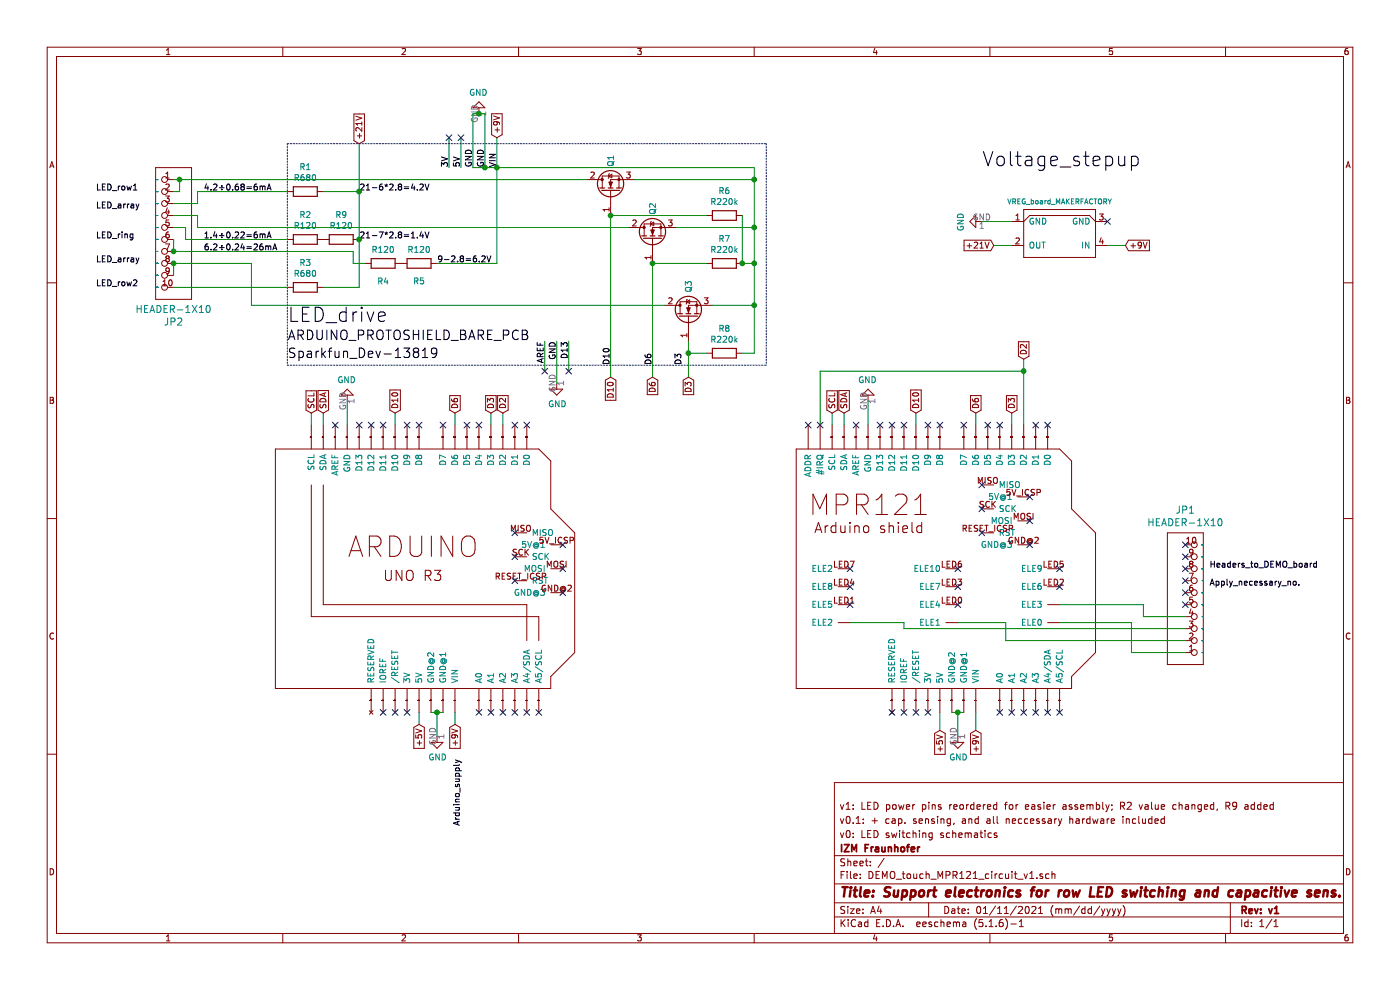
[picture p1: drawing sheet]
EESchema Schematic File Version 4
EELAYER 30 0
EELAYER END
$Descr A4 11693 8268
encoding utf-8
Sheet 1 1
Title "Support electronics for row LED switching and capacitive sens."
Date "01/11/2021 (mm/dd/yyyy)"
Rev "v1"
Comp "IZM Fraunhofer"
Comment1 "v0: LED switching schematics"
Comment2 "v0.1: + cap. sensing, and all neccessary hardware included"
Comment3 "v1: LED power pins reordered for easier assembly; R2 value changed, R9 added"
Comment4 ""
$EndDescr
Text GLabel 3000 1200 1    50   Input ~ 0
+21V
$Comp
L Device:R R1
U 1 1
P 2550 1600
F 0 "R1" V 2343 1600 50  0000 C CNN
F 1 "R680" V 2434 1600 50  0000 C CNN
F 2 "lead wire" V 2480 1600 50  0001 C CNN
F 3 "~" H 2550 1600 50  0001 C CNN
	1    2550 1600
	0    1    1    0   
$EndComp
$Comp
L Device:R R2
U 1 1
P 2550 2000
F 0 "R2" V 2343 2000 50  0000 C CNN
F 1 "R120" V 2434 2000 50  0000 C CNN
F 2 "lead wire" V 2480 2000 50  0001 C CNN
F 3 "~" H 2550 2000 50  0001 C CNN
	1    2550 2000
	0    1    1    0   
$EndComp
$Comp
L Device:R R3
U 1 1
P 2550 2400
F 0 "R3" V 2343 2400 50  0000 C CNN
F 1 "R680" V 2434 2400 50  0000 C CNN
F 2 "lead wire" V 2480 2400 50  0001 C CNN
F 3 "~" H 2550 2400 50  0001 C CNN
	1    2550 2400
	0    1    1    0   
$EndComp
$Comp
L Transistor_FET:IPP060N06N Q3
U 1 1
P 5750 2650
F 0 "Q3" H 5954 2650 50  0000 L CNN
F 1 "IPP060N06N" H 5955 2605 50  0001 L CNN
F 2 "Package_TO_SOT_THT:TO-220-3_Vertical" H 6000 2575 50  0001 L CIN
F 3 "https://www.infineon.com/dgdl/Infineon-IPP060N06N-DS-v02_02-en.pdf?fileId=db3a30433727a44301372c06d9d7498a" H 5750 2650 50  0001 L CNN
	1    5750 2650
	0    -1   -1   0   
$EndComp
Connection ~ 6300 1900
Text GLabel 5100 3150 3    50   Input ~ 0
D10
$Comp
L Device:R R6
U 1 1
P 6050 1800
F 0 "R6" V 5843 1800 50  0000 C CNN
F 1 "R220k" V 5934 1800 50  0000 C CNN
F 2 "lead wire" V 5980 1800 50  0001 C CNN
F 3 "~" H 6050 1800 50  0001 C CNN
	1    6050 1800
	0    1    1    0   
$EndComp
$Comp
L Device:R R7
U 1 1
P 6050 2200
F 0 "R7" V 5843 2200 50  0000 C CNN
F 1 "R220k" V 5934 2200 50  0000 C CNN
F 2 "lead wire" V 5980 2200 50  0001 C CNN
F 3 "~" H 6050 2200 50  0001 C CNN
	1    6050 2200
	0    1    1    0   
$EndComp
$Comp
L Device:R R8
U 1 1
P 6050 2950
F 0 "R8" V 5843 2950 50  0000 C CNN
F 1 "R220k" V 5934 2950 50  0000 C CNN
F 2 "lead wire" V 5980 2950 50  0001 C CNN
F 3 "~" H 6050 2950 50  0001 C CNN
	1    6050 2950
	0    1    1    0   
$EndComp
Wire Wire Line
	6200 2950 6300 2950
Wire Wire Line
	5750 2950 5900 2950
Text GLabel 5750 3150 3    50   Input ~ 0
D3
Wire Wire Line
	6300 1500 6300 1900
Wire Wire Line
	6200 1800 6200 2200
Wire Wire Line
	6200 2200 6300 2200
Wire Wire Line
	6300 2200 6300 2550
Connection ~ 6200 2200
Text Label 1700 2100 0    50   ~ 0
6.2÷0.24=26mA
Wire Wire Line
	1450 2400 2400 2400
Wire Wire Line
	1450 1600 1500 1600
Text Label 1700 1600 0    50   ~ 0
4.2÷0.68=6mA
Text Label 3000 1600 0    50   ~ 0
21-6*2.8=4.2V
Text Label 1700 2000 0    50   ~ 0
1.4÷0.22=6mA
Wire Wire Line
	3000 1200 3000 1600
Wire Wire Line
	3000 1600 3000 2000
Connection ~ 3000 2000
Wire Wire Line
	3000 2000 3000 2400
Wire Wire Line
	1450 1500 1500 1500
Wire Wire Line
	1450 1700 1650 1700
Text Label 3000 2000 0    50   ~ 0
21-7*2.8=1.4V
$Comp
L Device:R R4
U 1 1
P 3200 2200
F 0 "R4" V 3348 2200 50  0000 C CNN
F 1 "R120" V 3084 2200 50  0000 C CNN
F 2 "lead wire" V 3130 2200 50  0001 C CNN
F 3 "~" H 3200 2200 50  0001 C CNN
	1    3200 2200
	0    1    1    0   
$EndComp
$Comp
L Device:R R5
U 1 1
P 3500 2200
F 0 "R5" V 3647 2200 50  0000 C CNN
F 1 "R120" V 3384 2200 50  0000 C CNN
F 2 "lead wire" V 3430 2200 50  0001 C CNN
F 3 "~" H 3500 2200 50  0001 C CNN
	1    3500 2200
	0    1    1    0   
$EndComp
Wire Wire Line
	6300 2200 6300 1900
Connection ~ 6300 2200
Text Label 10100 4750 0    50   ~ 0
Headers_to_DEMO_board
$Comp
L Adafruit_MPR121_Capacitive_Touch_Shield-eagle-import:HEADER-1X10 JP1
U 1 1
P 10000 5050
F 0 "JP1" H 9900 4264 59  0000 C CNN
F 1 "HEADER-1X10" H 9900 4369 59  0000 C CNN
F 2 "" H 10000 5050 118 0001 C CNN
F 3 "~" H 10000 5050 118 0001 C CNN
	1    10000 5050
	1    0    0    1   
$EndComp
$Comp
L Adafruit_MPR121_Capacitive_Touch_Shield-eagle-import:ARDUINO_R3_ICSP U1
U 1 1
P 2300 5750
F 0 "U1" H 2350 5800 118 0001 C CNN
F 1 "ARDUINO_R3_ICSP" H 2300 5750 118 0001 C CNN
F 2 "" H 2300 5750 118 0001 C CNN
F 3 "https://store.arduino.cc/arduino-uno-rev3" H 2300 5750 118 0001 C CNN
	1    2300 5750
	1    0    0    -1  
$EndComp
Text Label 2400 2700 0    118  ~ 0
LED_drive
Text GLabel 4150 1150 1    50   Input ~ 0
+9V
Text GLabel 3800 6050 3    50   Input ~ 0
+9V
Text Label 3850 6900 1    50   ~ 0
Arduino_supply
Text GLabel 3500 6050 3    50   Input ~ 0
+5V
$Comp
L Adafruit_MPR121_Capacitive_Touch_Shield-eagle-import:MPR121_Arduino_shield U2
U 1 1
P 6650 5750
F 0 "U2" H 6700 5800 118 0001 C CNN
F 1 "MPR121_Arduino_shield" H 7900 5900 118 0001 C CNN
F 2 "" H 6650 5750 118 0001 C CNN
F 3 "https://www.adafruit.com/product/2024" H 6650 5750 118 0001 C CNN
	1    6650 5750
	1    0    0    -1  
$EndComp
Wire Wire Line
	8850 5200 9450 5200
Wire Wire Line
	9450 5200 9450 5450
Wire Wire Line
	9450 5450 9900 5450
Wire Wire Line
	8000 5200 8400 5200
Wire Wire Line
	8400 5200 8400 5350
Wire Wire Line
	8400 5350 9900 5350
Wire Wire Line
	7550 5200 7550 5250
Wire Wire Line
	7550 5250 9900 5250
Wire Wire Line
	7100 5200 7550 5200
Wire Wire Line
	8850 5050 9550 5050
Wire Wire Line
	9550 5050 9550 5150
Wire Wire Line
	9550 5150 9900 5150
Text GLabel 8150 6100 3    50   Input ~ 0
+9V
Text GLabel 7850 6100 3    50   Input ~ 0
+5V
$Comp
L power:GND #PWR0101
U 1 1
P 8000 6150
F 0 "#PWR0101" H 8000 5900 50  0001 C CNN
F 1 "GND" H 8005 5977 50  0000 C CNN
F 2 "" H 8000 6150 50  0001 C CNN
F 3 "" H 8000 6150 50  0001 C CNN
	1    8000 6150
	1    0    0    -1  
$EndComp
Wire Wire Line
	7950 5950 8000 5950
Wire Wire Line
	8000 5950 8000 6150
Text GLabel 2600 3450 1    50   Input ~ 0
SCL
Text GLabel 2700 3450 1    50   Input ~ 0
SDA
Text GLabel 6950 3450 1    50   Input ~ 0
SCL
Text GLabel 7050 3450 1    50   Input ~ 0
SDA
$Comp
L power:GND #PWR0102
U 1 1
P 2900 3350
F 0 "#PWR0102" H 2900 3100 50  0001 C CNN
F 1 "GND" H 2905 3177 50  0000 C CNN
F 2 "" H 2900 3350 50  0001 C CNN
F 3 "" H 2900 3350 50  0001 C CNN
	1    2900 3350
	-1   0    0    1   
$EndComp
$Comp
L power:GND #PWR0103
U 1 1
P 7250 3350
F 0 "#PWR0103" H 7250 3100 50  0001 C CNN
F 1 "GND" H 7255 3177 50  0000 C CNN
F 2 "" H 7250 3350 50  0001 C CNN
F 3 "" H 7250 3350 50  0001 C CNN
	1    7250 3350
	-1   0    0    1   
$EndComp
Text GLabel 8450 3450 1    50   Input ~ 0
D3
Text GLabel 4100 3450 1    50   Input ~ 0
D3
Text GLabel 8150 3450 1    50   Input ~ 0
D6
Text GLabel 3800 3450 1    50   Input ~ 0
D6
Text GLabel 7650 3450 1    50   Input ~ 0
D10
Text GLabel 3300 3450 1    50   Input ~ 0
D10
$Comp
L power:GND #PWR0104
U 1 1
P 3650 6150
F 0 "#PWR0104" H 3650 5900 50  0001 C CNN
F 1 "GND" H 3655 5977 50  0000 C CNN
F 2 "" H 3650 6150 50  0001 C CNN
F 3 "" H 3650 6150 50  0001 C CNN
	1    3650 6150
	1    0    0    -1  
$EndComp
Wire Wire Line
	3650 5950 3650 6150
Wire Wire Line
	3600 5950 3650 5950
$Comp
L Adafruit_MPR121_Capacitive_Touch_Shield-eagle-import:VREG_board_MAKERFACTORY U4
U 1 1
P 8850 1950
F 0 "U4" H 8850 2297 42  0001 C CNN
F 1 "VREG_board_MAKERFACTORY" H 8850 2218 42  0000 C CNN
F 2 "" H 8850 1950 118 0001 C CNN
F 3 "https://asset.conrad.com/media10/add/160267/c1/-/gl/002134132ML00/mode-demploi-2134132-makerfactory-mf-6402396-1-pcs.pdf" H 8850 1950 118 0001 C CNN
	1    8850 1950
	1    0    0    -1  
$EndComp
$Comp
L power:GND #PWR0105
U 1 1
P 8200 1850
F 0 "#PWR0105" H 8200 1600 50  0001 C CNN
F 1 "GND" H 8205 1677 50  0000 C CNN
F 2 "" H 8200 1850 50  0001 C CNN
F 3 "" H 8200 1850 50  0001 C CNN
	1    8200 1850
	0    1    1    0   
$EndComp
Text GLabel 8300 2050 0    50   Input ~ 0
+21V
Text GLabel 9400 2050 2    50   Input ~ 0
+9V
Text Label 8200 1400 0    118  ~ 0
Voltage_stepup
Wire Notes Line
	2400 3050 6400 3050
Wire Wire Line
	5750 3150 5750 2950
Wire Wire Line
	5300 1500 6300 1500
$Comp
L Transistor_FET:IPP060N06N Q1
U 1 1
P 5100 1600
F 0 "Q1" H 5304 1600 50  0000 L CNN
F 1 "IPP060N06N" H 5305 1555 50  0001 L CNN
F 2 "Package_TO_SOT_THT:TO-220-3_Vertical" H 5350 1525 50  0001 L CIN
F 3 "https://www.infineon.com/dgdl/Infineon-IPP060N06N-DS-v02_02-en.pdf?fileId=db3a30433727a44301372c06d9d7498a" H 5100 1600 50  0001 L CNN
	1    5100 1600
	0    -1   -1   0   
$EndComp
Text GLabel 5450 3150 3    50   Input ~ 0
D6
Wire Wire Line
	5100 1800 5100 3150
Connection ~ 5100 1800
Wire Notes Line
	2400 1200 2400 3050
Wire Notes Line
	6400 1200 6400 3050
Text Label 5450 3050 1    50   ~ 0
D6
Text Label 5100 3050 1    50   ~ 0
D10
Text Label 5700 3050 1    50   ~ 0
D3
Text Label 3950 1400 1    50   ~ 0
GND
Text Label 3850 1400 1    50   ~ 0
5V
Wire Wire Line
	3850 1400 3850 1150
Text Label 3750 1400 1    50   ~ 0
3V
Wire Wire Line
	3750 1400 3750 1150
Text Label 4550 2850 3    50   ~ 0
AREF
Wire Wire Line
	4550 2850 4550 3100
Text Label 4650 2850 3    50   ~ 0
GND
Text Label 4750 2850 3    50   ~ 0
D13
Wire Wire Line
	4750 2850 4750 3100
Text Label 4050 1400 1    50   ~ 0
GND
Wire Notes Line
	2400 1200 6400 1200
$Comp
L power:GND #PWR0106
U 1 1
P 4000 950
F 0 "#PWR0106" H 4000 700 50  0001 C CNN
F 1 "GND" H 4005 777 50  0000 C CNN
F 2 "" H 4000 950 50  0001 C CNN
F 3 "" H 4000 950 50  0001 C CNN
	1    4000 950 
	-1   0    0    1   
$EndComp
Wire Wire Line
	3950 950  4000 950 
Wire Wire Line
	3950 950  3950 1400
Wire Wire Line
	4000 950  4050 950 
Connection ~ 4000 950 
$Comp
L power:GND #PWR0107
U 1 1
P 4650 3200
F 0 "#PWR0107" H 4650 2950 50  0001 C CNN
F 1 "GND" H 4655 3027 50  0000 C CNN
F 2 "" H 4650 3200 50  0001 C CNN
F 3 "" H 4650 3200 50  0001 C CNN
	1    4650 3200
	1    0    0    -1  
$EndComp
Wire Wire Line
	4650 2850 4650 3200
Wire Wire Line
	3950 1400 4050 1400
Text Label 2400 2850 0    79   ~ 0
ARDUINO_PROTOSHIELD_BARE_PCB
Text Label 2400 3000 0    79   ~ 0
Sparkfun_Dev-13819
Wire Wire Line
	8200 1850 8450 1850
Wire Wire Line
	8300 2050 8450 2050
Wire Wire Line
	9250 2050 9400 2050
Wire Wire Line
	6950 3450 6950 3550
Wire Wire Line
	7050 3450 7050 3550
Wire Wire Line
	7250 3350 7250 3550
Wire Wire Line
	7650 3450 7650 3550
Wire Wire Line
	8150 3450 8150 3550
Wire Wire Line
	8450 3450 8450 3550
Wire Wire Line
	8150 5950 8150 6100
Wire Wire Line
	7850 6100 7850 5950
Connection ~ 8000 5950
Wire Wire Line
	8000 5950 8050 5950
Connection ~ 3650 5950
Wire Wire Line
	3650 5950 3700 5950
Wire Wire Line
	3500 6050 3500 5950
Wire Wire Line
	3800 6050 3800 5950
Wire Wire Line
	2600 3450 2600 3550
Wire Wire Line
	2700 3450 2700 3550
Wire Wire Line
	2900 3350 2900 3550
Wire Wire Line
	3300 3550 3300 3450
Wire Wire Line
	3800 3450 3800 3550
Wire Wire Line
	4100 3450 4100 3550
Wire Wire Line
	4050 1400 4050 950 
Text Label 3650 2200 0    50   ~ 0
9-2.8=6.2V
Text Label 4150 1400 1    50   ~ 0
VIN
Connection ~ 6300 1500
Wire Wire Line
	6300 1400 6300 1500
Wire Wire Line
	3650 2200 4150 2200
Connection ~ 4050 1400
Wire Wire Line
	4050 1400 4150 1400
Wire Wire Line
	4150 1150 4150 1400
Text Label 800  1600 0    50   ~ 0
LED_row1
Text Label 800  1750 0    50   ~ 0
LED_array
Connection ~ 4150 1400
Wire Wire Line
	4150 1400 6300 1400
Wire Wire Line
	4150 1400 4150 2200
Text Label 800  2400 0    50   ~ 0
LED_row2
Text Label 800  2200 0    50   ~ 0
LED_array
Text Label 800  2000 0    50   ~ 0
LED_ring
Text GLabel 8550 3000 1    50   Input ~ 0
D2
Text GLabel 4200 3450 1    50   Input ~ 0
D2
Wire Wire Line
	4200 3550 4200 3450
NoConn ~ 9250 1850
NoConn ~ 6850 3550
NoConn ~ 7150 3550
NoConn ~ 7350 3550
NoConn ~ 7450 3550
NoConn ~ 7550 3550
NoConn ~ 7750 3550
NoConn ~ 7850 3550
NoConn ~ 8050 3550
NoConn ~ 8250 3550
NoConn ~ 8350 3550
NoConn ~ 8650 3550
NoConn ~ 8750 3550
NoConn ~ 8850 5950
NoConn ~ 8750 5950
NoConn ~ 8650 5950
NoConn ~ 8550 5950
NoConn ~ 8450 5950
NoConn ~ 8350 5950
NoConn ~ 7750 5950
NoConn ~ 7650 5950
NoConn ~ 7550 5950
NoConn ~ 7450 5950
NoConn ~ 8000 5050
NoConn ~ 8000 4900
NoConn ~ 8000 4750
NoConn ~ 8850 4750
NoConn ~ 8850 4900
NoConn ~ 9900 4650
NoConn ~ 9900 4550
NoConn ~ 9900 4750
NoConn ~ 9900 4850
NoConn ~ 9900 4950
NoConn ~ 9900 5050
NoConn ~ 7100 5050
NoConn ~ 7100 4900
NoConn ~ 7100 4750
NoConn ~ 8200 4450
NoConn ~ 8200 4250
NoConn ~ 8600 4550
NoConn ~ 8600 4350
NoConn ~ 8600 4150
NoConn ~ 8200 4050
NoConn ~ 2800 3550
NoConn ~ 3000 3550
NoConn ~ 3100 3550
NoConn ~ 3200 3550
NoConn ~ 3400 3550
NoConn ~ 3500 3550
NoConn ~ 3700 3550
NoConn ~ 3900 3550
NoConn ~ 4000 3550
NoConn ~ 4300 3550
NoConn ~ 4400 3550
NoConn ~ 3200 5950
NoConn ~ 3300 5950
NoConn ~ 3400 5950
NoConn ~ 4000 5950
NoConn ~ 4100 5950
NoConn ~ 4200 5950
NoConn ~ 4300 5950
NoConn ~ 4400 5950
NoConn ~ 4500 5950
NoConn ~ 4550 3100
NoConn ~ 4750 3100
NoConn ~ 3750 1150
NoConn ~ 3850 1150
NoConn ~ 4300 4450
NoConn ~ 4300 4650
NoConn ~ 4300 4850
NoConn ~ 4700 4950
NoConn ~ 4700 4750
NoConn ~ 4700 4550
Wire Wire Line
	8550 3550 8550 3100
Connection ~ 8550 3100
Wire Wire Line
	8550 3100 8550 3000
Wire Wire Line
	6850 3550 6850 3100
Wire Wire Line
	6850 3100 8550 3100
NoConn ~ 6750 3550
$Comp
L Adafruit_MPR121_Capacitive_Touch_Shield-eagle-import:HEADER-1X10 JP2
U 1 1
P 1350 1900
F 0 "JP2" H 1250 1114 59  0000 C CNN
F 1 "HEADER-1X10" H 1250 1219 59  0000 C CNN
F 2 "" H 1350 1900 118 0001 C CNN
F 3 "~" H 1350 1900 118 0001 C CNN
	1    1350 1900
	-1   0    0    -1  
$EndComp
Text Label 10100 4900 0    50   ~ 0
Apply_necessary_no.
Wire Wire Line
	1500 1600 1500 1500
Connection ~ 1500 1500
Wire Wire Line
	1650 1700 1650 1600
Wire Wire Line
	1650 1600 2400 1600
Wire Wire Line
	1650 1800 1450 1800
Wire Wire Line
	5100 1800 5900 1800
Wire Wire Line
	5650 1900 6300 1900
Connection ~ 5450 2200
Wire Wire Line
	5450 2200 5450 3150
Wire Wire Line
	5900 2200 5450 2200
Wire Wire Line
	1650 1900 1650 1800
$Comp
L Transistor_FET:IPP060N06N Q2
U 1 1
P 5450 2000
F 0 "Q2" H 5654 2000 50  0000 L CNN
F 1 "IPP060N06N" H 5655 1955 50  0001 L CNN
F 2 "Package_TO_SOT_THT:TO-220-3_Vertical" H 5700 1925 50  0001 L CIN
F 3 "https://www.infineon.com/dgdl/Infineon-IPP060N06N-DS-v02_02-en.pdf?fileId=db3a30433727a44301372c06d9d7498a" H 5450 2000 50  0001 L CNN
	1    5450 2000
	0    -1   -1   0   
$EndComp
Wire Wire Line
	1650 1900 5250 1900
$Comp
L Device:R R9
U 1 1
P 2850 2000
F 0 "R9" V 2643 2000 50  0000 C CNN
F 1 "R120" V 2734 2000 50  0000 C CNN
F 2 "lead wire" V 2780 2000 50  0001 C CNN
F 3 "~" H 2850 2000 50  0001 C CNN
	1    2850 2000
	0    1    1    0   
$EndComp
Connection ~ 3000 1600
Wire Wire Line
	2700 2400 3000 2400
Wire Wire Line
	2700 1600 3000 1600
Wire Wire Line
	1550 2000 1550 1900
Wire Wire Line
	1550 1900 1450 1900
Wire Wire Line
	1550 2000 2400 2000
Wire Wire Line
	1500 1500 4900 1500
Wire Wire Line
	1450 2000 1450 2100
Wire Wire Line
	1450 2100 2950 2100
Wire Wire Line
	2950 2100 2950 2200
Connection ~ 1450 2100
Wire Wire Line
	2950 2200 3050 2200
Wire Wire Line
	1450 2200 1450 2300
Wire Wire Line
	1450 2200 2100 2200
Wire Wire Line
	2100 2200 2100 2550
Connection ~ 1450 2200
Wire Wire Line
	2100 2550 5550 2550
Wire Wire Line
	5750 2850 5750 2950
Connection ~ 5750 2950
Wire Wire Line
	5950 2550 6300 2550
Connection ~ 6300 2550
Wire Wire Line
	6300 2550 6300 2950
$EndSCHEMATC
